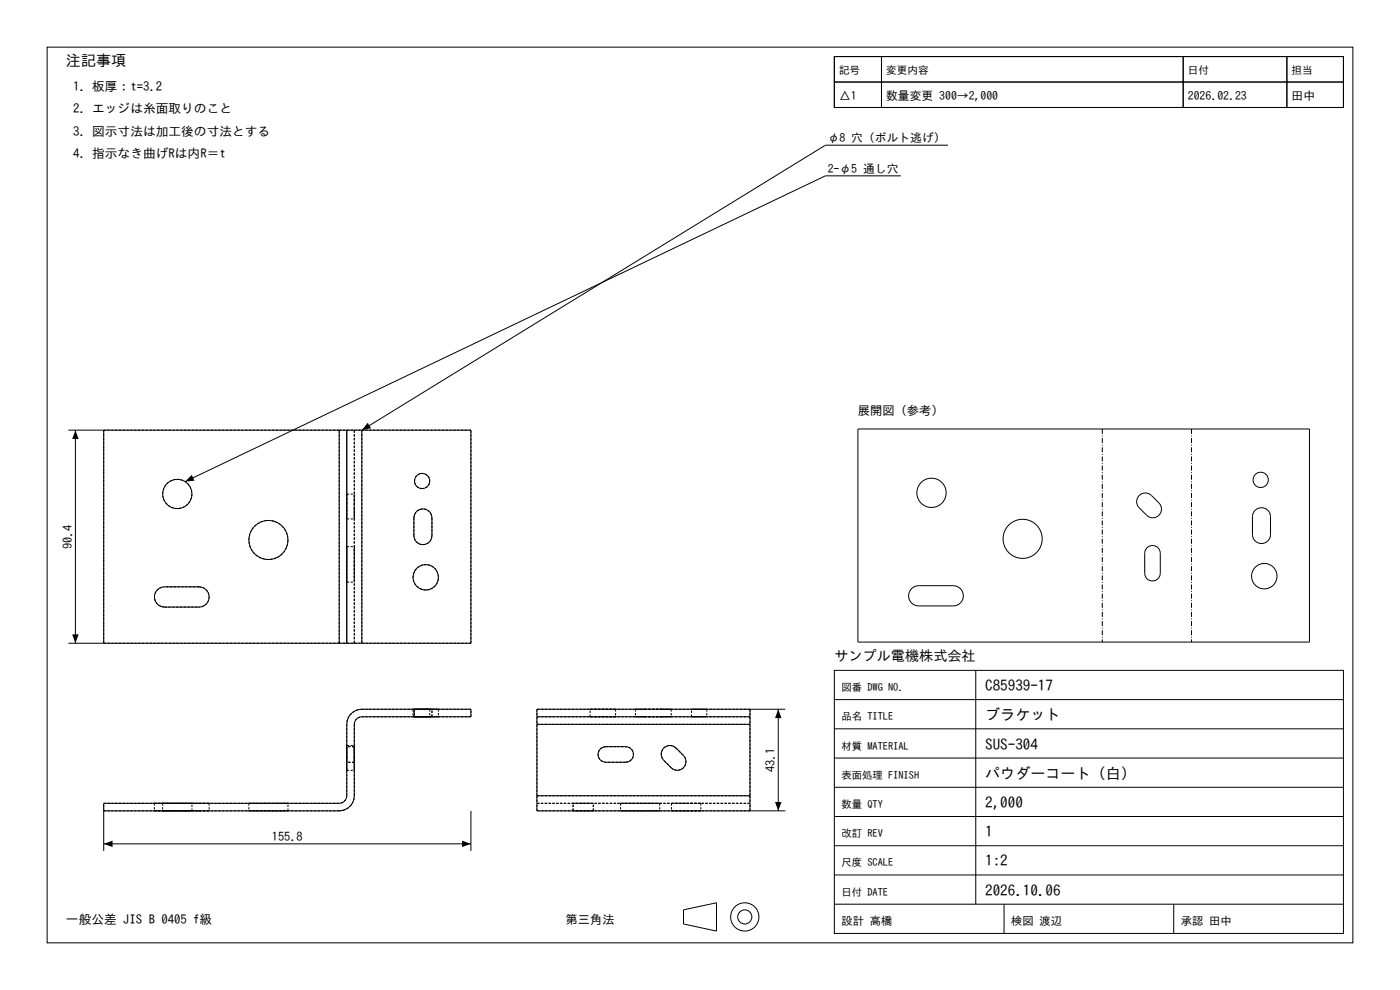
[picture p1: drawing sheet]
<svg xmlns="http://www.w3.org/2000/svg" width="297mm" height="210mm" viewBox="0 0 297 210" stroke-linecap="round" stroke-linejoin="round" font-family="sans-serif">
<g fill="none" stroke="#000" stroke-width=".21">
<path d="M10 10h277v190h-277zM177 12h10v5.4h-10zM177 17.4h10v5.4h-10zM177 12h108v10.8h-108zM187 12h64v5.4h-64zM187 17.4h64v5.4h-64zM251 12h22v5.4h-22zM251 17.4h22v5.4h-22zM273 12h12v5.4h-12zM273 17.4h12v5.4h-12zM191.1 37.3h-16l-135.8 64.9M201.1 30.8h-26l-98.3 60.4"/>
<path d="M14.5 91.2h57.5M16 91.2v45.2M22 91.2v45.2M72 91.2h1.6M72 91.2v45.2M73.6 91.2h3.2M73.6 91.2v45.2M76.8 91.2h23.1v45.2h-23.1M76.8 91.2v45.2M182 91h95.8v45.2h-95.8zM73.6 104.8v5.3M73.6 116v1.6"/>
<path d="M88.2 108.7a1.92 1.92 0 0 1 2.1-.7 1.92 1.92 0 0 1 1.3 1.9v3.7a1.92 1.92 0 0 1-1.9 1.9 1.92 1.92 0 0 1-1.9-1.9v-3.7zM241.7 105.1a1.84 1.84 0 0 1 2.6 0l1.6 1.6a1.85 1.85 0 0 1 0 2.6 1.85 1.85 0 0 1-2.7 0l-1.5-1.6a1.85 1.85 0 0 1 0-2.6zM243.3 116.2a1.65 1.65 0 0 1 1.8-.4 1.65 1.65 0 0 1 1 1.6v4.2a1.65 1.65 0 0 1-1.6 1.6 1.65 1.65 0 0 1-1.7-1.6v-4.2l.2-.7zM266.3 108.3a1.92 1.92 0 0 1 2-.5 1.92 1.92 0 0 1 1.2 1.8v3.8a1.91 1.91 0 0 1-1.9 1.9 1.91 1.91 0 0 1-1.9-1.9v-4.2zM14.5 136.4h57.5M33.3 125.2l1-.6 .6-.1h7.3a2.15 2.15 0 0 1 2.2 2.1 2.15 2.15 0 0 1-2.2 2.2h-7.3a2.15 2.15 0 0 1-2-1.3 2.15 2.15 0 0 1 .4-2.3zM72 136.4h1.6M73.6 136.4h3.2M73.6 121.8v1.7M193.4 124.9a2.15 2.15 0 0 1 1.5-.7h7.3a2.15 2.15 0 0 1 2.2 2.2 2.15 2.15 0 0 1-2.2 2.1h-7.3a2.15 2.15 0 0 1-2-1.3 2.15 2.15 0 0 1 .5-2.3zM113.9 152v1.6M113.9 152h45.2"/>
<path d="M113.9 153.6v15.2M113.9 153.6h45.2M127.2 159.1l.3-.4 1-.3h4.2a1.65 1.65 0 0 1 1.7 1.6 1.65 1.65 0 0 1-1.7 1.7h-4.2a1.65 1.65 0 0 1-1.3-2.6zM140.8 158.7a1.85 1.85 0 0 1 2.6 0l1.6 1.6a1.84 1.84 0 0 1 0 2.6 1.84 1.84 0 0 1-2.6 0l-1.6-1.6a1.85 1.85 0 0 1 0-2.6zM159.1 152v1.6M159.1 150.4v1.6M159.1 153.6v15.2M165.1 150.4v21.6M166.6 150.4h-52.7v1.6M177 142.2h108v55.8h-108zM177 154.6h108M177 148.4h108"/>
<path d="M207 142.2v49.6M22 172h50a3.2 3.2 0 0 0 3.2-3.2v-15.2a1.6 1.6 0 0 1 1.6-1.6h23.1v-1.6h-23.1a3.2 3.2 0 0 0-3.2 3.2v15.2a1.6 1.6 0 0 1-1.6 1.6h-50v10.1M22 179h77.9M99.9 172v8.5M113.9 168.8v3.2h52.7M113.9 168.8h45.2M159.1 168.8v3.2M177 179.4h108M177 173.2h108M177 167h108M177 160.8h108M145 193l7-1.5v6l-7-1.5z"/>
<path d="M177 191.8h108M177 185.6h108M213 191.8v6.2M249 191.8v6.2"/>
<circle cx="37.6" cy="104.8" r="3.1"/>
<circle cx="56.9" cy="114.5" r="4.2"/>
<circle cx="89.6" cy="102" r="1.62"/>
<circle cx="197.6" cy="104.5" r="3.1"/>
<circle cx="216.9" cy="114.3" r="4.2"/>
<circle cx="267.4" cy="101.8" r="1.62"/>
<circle cx="90.3" cy="122.5" r="2.7"/>
<circle cx="268.2" cy="122.2" r="2.7"/>
<circle cx="158" cy="194.5" r="3"/>
<circle cx="158" cy="194.5" r="1.5"/>
</g>
<g fill="none" stroke="#000" stroke-width=".21" stroke-dasharray=".5 .3" stroke-linecap="butt">
<path d="M22 91.2v45.2M72 91.2h-50M72 91.2h3.2M75.2 91.2h1.6M75.2 91.2v45.2M76.8 91.2v45.2M99.9 91.2h-23.1M40.7 104.8a3.1 3.1 0 0 1-4.4 2.8 3.1 3.1 0 0 1-.7-5.2 3.1 3.1 0 0 1 5 1.6l.1 .8M61.1 114.5a4.2 4.2 0 0 1-6 3.8 4.2 4.2 0 0 1-.7-7 4.2 4.2 0 0 1 6.6 2.4l.1 .8M73.6 104.8v5.3M73.6 116v7.5M73.6 106.9v-1.5"/>
<path d="M73.6 108v-1.1M73.6 105.4v-.6M73.6 108v1.5M73.6 110.1v-.6M73.6 117.6v-1.6M73.6 104.8h1.6M73.6 110.1h1.6M73.6 116h1.6M75.2 106.9v-1.5M75.2 108v-3.2M75.2 104.8v.6M75.2 108v1.5"/>
<path d="M75.2 106.9v3.2M75.2 110.1v-.6M75.2 117.6v-1.6M75.2 116v1.6M75.2 117.6v4.2M87.8 109.9a1.92 1.92 0 0 1 1.9-2 1.92 1.92 0 0 1 1.9 2M87.8 109.9v3.7M89.6 103.7a1.62 1.62 0 0 1-1.5-2.3 1.62 1.62 0 0 1 2.6-.5 1.62 1.62 0 0 1-.6 2.7l-.5 .1M91.6 113.6v-3.7M91.6 113.6a1.92 1.92 0 0 1-1.9 1.9 1.92 1.92 0 0 1-1.9-1.9M22 136.4h50M34.9 128.8a2.15 2.15 0 0 1-2.1-2.2 2.15 2.15 0 0 1 2.1-2.1"/>
<path d="M34.9 128.8h7.3M42.2 124.5h-7.3M42.2 124.5a2.15 2.15 0 0 1 2.2 2.1 2.15 2.15 0 0 1-2.2 2.2M72 136.4h3.2M72 136.4v-45.2M73.6 121.8v-4.2M73.6 123.5v-1.7M73.6 123.5h1.6M75.2 136.4h1.6M75.2 136.4v-45.2M75.2 121.8v-4.2M75.2 121.8v1.7"/>
<path d="M75.2 123.5v-1.7M76.8 136.4h23.1M90.3 125.2a2.7 2.7 0 0 1-2.4-3.9 2.7 2.7 0 0 1 4.5-.6 2.7 2.7 0 0 1-1.4 4.4l-.7 .1M99.9 136.4v-45.2M73.6 153.6v15.2M73.6 158.7v1.6M73.6 158.7v-.6M73.6 158.1v3.2M73.6 158.4v3.3M73.6 158.1h1.6M75.2 153.6v15.2M75.2 153.6a1.6 1.6 0 0 1 1.6-1.6"/>
<path d="M75.2 158.7v1.6M75.2 158.7v-.6M75.2 158.1v3.2M75.2 158.4v3.3M75.2 158.4h-1.6M76.8 150.4a3.2 3.2 0 0 0-3.2 3.2M87.6 152h5.4M87.6 150.4h5.4M87.6 150.4v1.6M87.8 152h3.8M87.8 150.4h3.8M87.8 152v-1.6"/>
<path d="M87.9 152h3.3M87.9 150.4h3.3M87.9 150.4v1.6M89.6 152h-1.7M89.6 150.4h-1.7M90.3 152h-2.7M90.3 150.4h-2.7M91.2 152h-1.6M91.2 150.4h-1.6M91.2 150.4v1.6M91.6 152h-3.8M91.6 150.4h-3.8"/>
<path d="M91.6 152v-1.6M93 152h-2.7M93 150.4h-2.7M93 150.4v1.6M99.9 152h-23.1M99.9 152v-1.6M99.9 150.4h-23.1M113.9 150.4v3.2M113.9 153.6h45.2M125.2 152h5.4M125.2 150.4h5.4M125.2 152v-1.6"/>
<path d="M128.5 158.4h4.2M128.5 158.4a1.65 1.65 0 0 0-1.6 1.6 1.65 1.65 0 0 0 1.6 1.7M130.6 152h-5.4M130.6 150.4h-5.4M130.6 150.4v1.6M134.8 152h1.9M134.8 150.4h1.9M134.8 150.4v1.6M136.7 152h3.8M136.7 152h-1.9M136.7 150.4h3.8M136.7 150.4h-1.9"/>
<path d="M140.5 152h1.9M140.5 152h-3.8M140.5 150.4h1.9M140.5 150.4h-3.8M142.4 152h-1.9M142.4 150.4h-1.9M142.4 150.4v1.6M143.4 158.7l1.6 1.6M143.4 158.7a1.84 1.84 0 0 0-2.6 0 1.84 1.84 0 0 0 0 2.6M146.7 152h3.2M146.7 150.4h3.2M146.7 152v-1.6"/>
<path d="M149.9 152h-3.2M149.9 150.4h-3.2M149.9 150.4v1.6M159.1 150.4v3.2M159.1 153.6v15.2M159.1 152h-45.2M159.1 150.4h-45.2M22 172v-1.6M32.8 172h2.1M32.8 170.4h2.1M32.8 170.4v1.6M34.5 172h6.2"/>
<path d="M34.5 170.4h6.2M34.5 170.4v1.6M34.9 172h-2.1M34.9 172h7.3M34.9 170.4h-2.1M34.9 170.4h7.3M40.7 172h-6.2M40.7 170.4h-6.2M40.7 172v-1.6M42.2 172h-7.3M42.2 172h2.2M42.2 170.4h-7.3"/>
<path d="M42.2 170.4h2.2M44.4 172h-2.2M44.4 170.4h-2.2M44.4 170.4v1.6M52.8 172h8.3M52.8 170.4h8.3M52.8 170.4v1.6M61.1 172h-8.3M61.1 170.4h-8.3M61.1 172v-1.6M72 172h-50M72 170.4h-50"/>
<path d="M72 172a3.2 3.2 0 0 0 3.2-3.2M73.6 168.8a1.6 1.6 0 0 1-1.6 1.6M73.6 162.9v.5M73.6 163.4v-3.1M73.6 162.9v-1.6M73.6 161.7v-3.3M73.6 163.4h1.6M75.2 162.9v.5M75.2 163.4v-3.1M75.2 162.9v-1.6M75.2 161.7v-3.3M75.2 161.7h-1.6"/>
<path d="M113.9 172v-1.6M113.9 168.8v1.6M113.9 168.8v-15.2M113.9 170.4h45.2M121.6 172h4.3M121.6 170.4h4.3M121.6 172v-1.6M125.9 172h-4.3M125.9 170.4h-4.3M125.9 172v-1.6M131.7 172h8.3M131.7 170.4h8.3"/>
<path d="M131.7 170.4v1.6M132.7 161.7a1.65 1.65 0 0 0 1.7-1.7 1.65 1.65 0 0 0-1.7-1.6M132.7 161.7h-4.2M135.8 172h-4.1M135.8 170.4h-4.1M140 172h-4.2M140 170.4h-4.2M140 170.4v1.6M142.4 162.9a1.84 1.84 0 0 0 2.6 0 1.84 1.84 0 0 0 0-2.6M142.4 162.9l-1.6-1.6M142.5 172h6.2M142.5 170.4h6.2"/>
<path d="M142.5 170.4v1.6M145.6 172h-3.1M145.6 170.4h-3.1M148.7 172h-3.1M148.7 170.4h-3.1M148.7 170.4v1.6M159.1 172v-1.6M159.1 172h-45.2M159.1 170.4h-45.2M159.1 168.8v1.6M159.1 168.8h-45.2"/>
</g>
<path d="M16 91.2l.7 1.9h-1.4zM78 89.7l.7 1.1-1.9 .4zM40.7 100.7l.6 1.3-2 .2zM15.3 134.6h1.4l-.7 1.8zM165.1 150.4l.7 1.9h-1.4zM22 179l1.9-.7v1.4zM98 178.3l1.9 .7-1.9 .7zM164.4 170.1h1.4l-.7 1.9z" fill="#000"/>
<path d="M233.8 91v45.2M252.8 91v45.2" fill="none" stroke="#000" stroke-width=".21" stroke-dasharray="1.1 .4 .2 .4" stroke-linecap="butt"/>
<g font-size="3.2">
<text x="14" y="14">注記事項</text>
<text x="209" y="146.6">C85939-17</text>
<text x="209" y="152.8">ブラケット</text>
<text x="209" y="159">SUS-304</text>
<text x="209" y="165.2">パウダーコート（白）</text>
<text x="209" y="171.4">2,000</text>
<text x="209" y="177.6">1</text>
<text x="209" y="183.8">1:2</text>
<text x="209" y="190">2026.10.06</text>
</g>
<text font-size="3" x="177" y="140.2">サンプル電機株式会社</text>
<g font-size="2.7">
<text x="15.5" y="19.2">1. 板厚：t=3.2</text>
<text x="15.5" y="24">2. エッジは糸面取りのこと</text>
<text x="15.5" y="28.8">3. 図示寸法は加工後の寸法とする</text>
<text x="15.5" y="33.6">4. 指示なき曲げRは内R＝t</text>
<text x="14" y="196">一般公差 JIS B 0405 f級</text>
</g>
<g font-size="2.6">
<text x="182" y="88">展開図（参考）</text>
<text x="15.3" y="116.4" transform="rotate(-90 15.3 116.4)">90.4</text>
<text x="164.4" y="163.8" transform="rotate(-90 164.4 163.8)">43.1</text>
<text x="57.7" y="178.3">155.8</text>
<text x="120" y="196">第三角法</text>
</g>
<g font-size="2.5">
<text x="178" y="21.2">△1</text>
<text x="188" y="21.2">数量変更 300→2,000</text>
<text x="252" y="21.2">2026.02.23</text>
<text x="274" y="21.2">田中</text>
<text x="175.6" y="30.2">φ8 穴（ボルト逃げ）</text>
<text x="175.6" y="36.7">2-φ5 通し穴</text>
</g>
<g font-size="2.4">
<text x="178.5" y="196.2">設計 高橋</text>
<text x="214.5" y="196.2">検図 渡辺</text>
<text x="250.5" y="196.2">承認 田中</text>
</g>
<g font-size="2.3">
<text x="178" y="15.8">記号</text>
<text x="188" y="15.8">変更内容</text>
<text x="252" y="15.8">日付</text>
<text x="274" y="15.8">担当</text>
</g>
<g font-size="2.2">
<text x="178.5" y="146.6">図番 DWG NO.</text>
<text x="178.5" y="152.8">品名 TITLE</text>
<text x="178.5" y="159">材質 MATERIAL</text>
<text x="178.5" y="165.2">表面処理 FINISH</text>
<text x="178.5" y="171.4">数量 QTY</text>
<text x="178.5" y="177.6">改訂 REV</text>
<text x="178.5" y="183.8">尺度 SCALE</text>
<text x="178.5" y="190">日付 DATE</text>
</g>
</svg>
